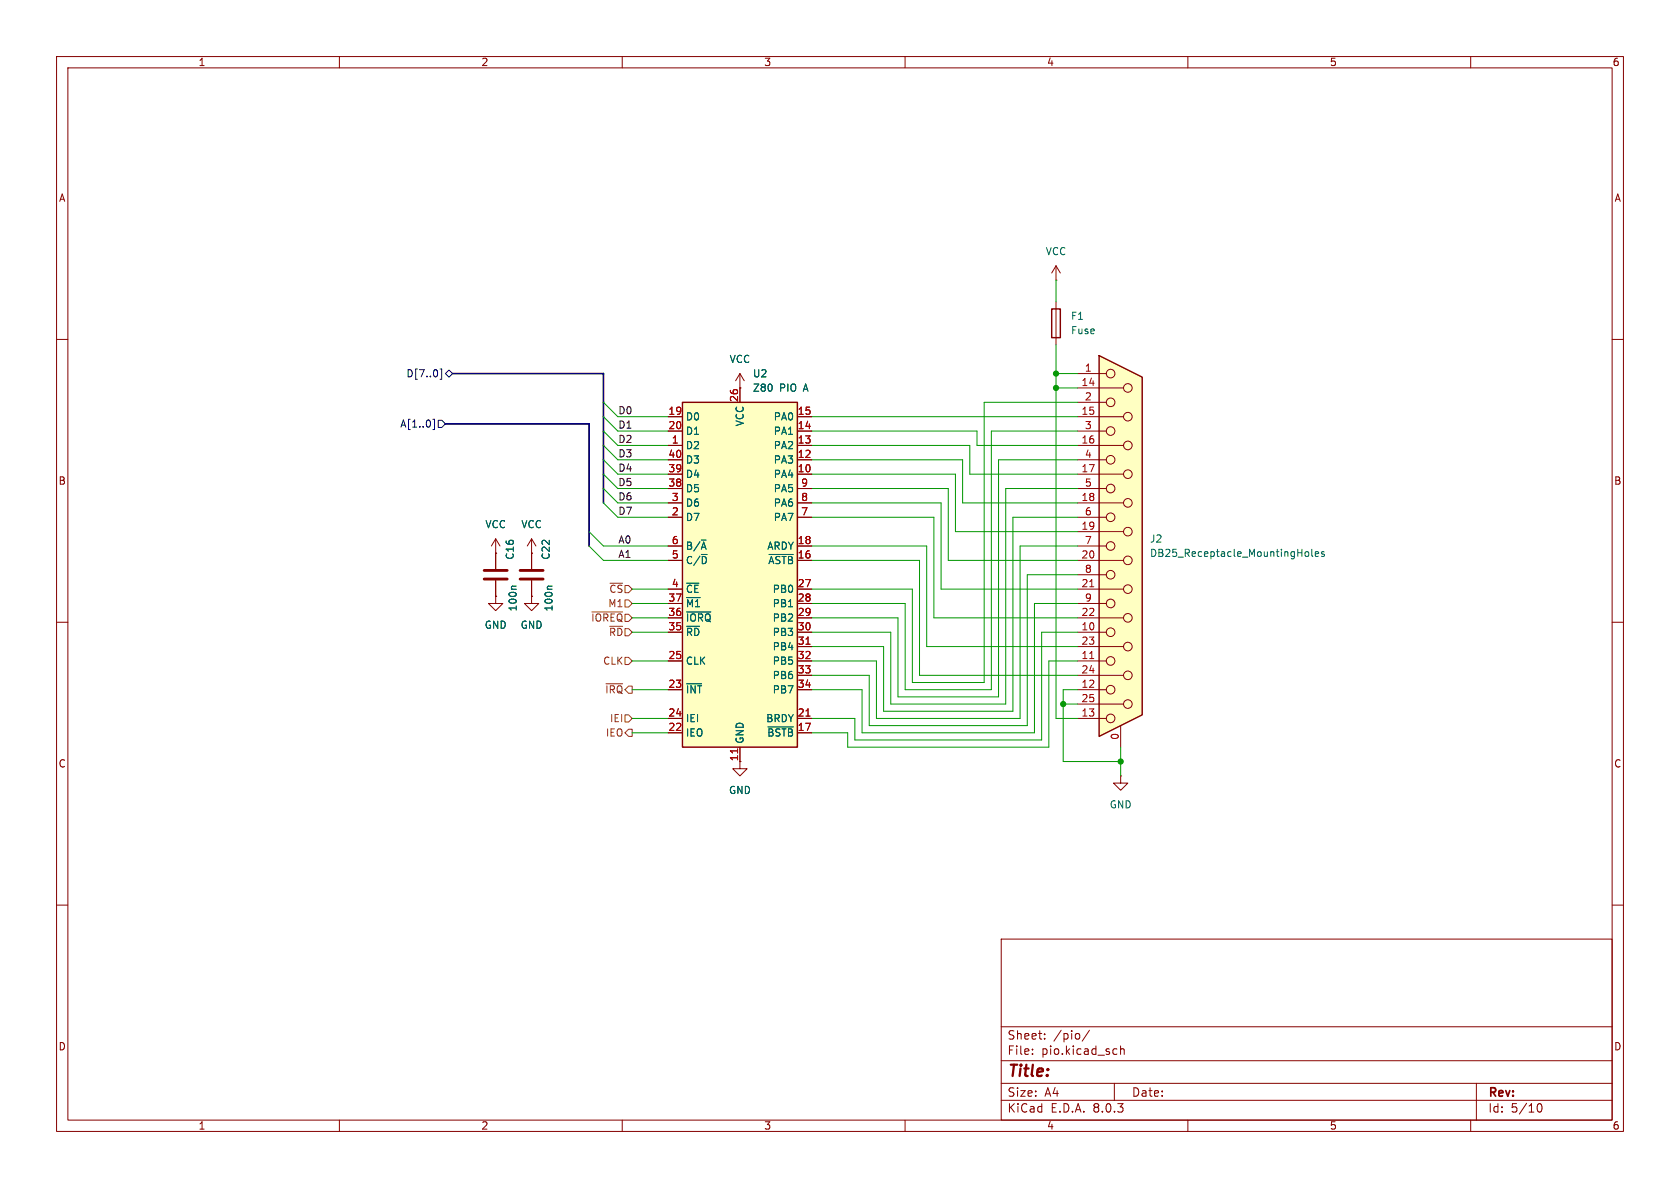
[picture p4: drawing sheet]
(kicad_sch
 (version 20231120)
 (generator "eeschema")
 (generator_version "8.0")
 (paper "A4")
 (lib_symbols
  (symbol "Connector:DB25_Receptacle_MountingHoles"
   (pin_names
    (offset 1.016) hide) (exclude_from_sim no) (in_bom yes) (on_board yes)
   (property "Reference" "J" (at 0 36.83 0) (effects (font (size 1.27 1.27))))
   (property "Value" "DB25_Receptacle_MountingHoles" (at 0 34.925 0) (effects (font (size 1.27 1.27))))
   (property "Footprint" "" (at 0 0 0) (effects (font (size 1.27 1.27)) (hide yes)))
   (property "Datasheet" "~" (at 0 0 0) (effects (font (size 1.27 1.27)) (hide yes)))
   (property "Description" "25-pin female receptacle socket D-SUB connector, Mounting Hole" (at 0 0 0) (effects (font (size 1.27 1.27)) (hide yes)))
   (symbol "DB25_Receptacle_MountingHoles_0_1"
    (circle (center -1.778 -30.48) (radius 0.762) (stroke (width 0) (type default)) (fill (type none)))
    (circle (center -1.778 -25.4) (radius 0.762) (stroke (width 0) (type default)) (fill (type none)))
    (circle (center -1.778 -20.32) (radius 0.762) (stroke (width 0) (type default)) (fill (type none)))
    (circle (center -1.778 -15.24) (radius 0.762) (stroke (width 0) (type default)) (fill (type none)))
    (circle (center -1.778 -10.16) (radius 0.762) (stroke (width 0) (type default)) (fill (type none)))
    (circle (center -1.778 -5.08) (radius 0.762) (stroke (width 0) (type default)) (fill (type none)))
    (circle (center -1.778 0) (radius 0.762) (stroke (width 0) (type default)) (fill (type none)))
    (circle (center -1.778 5.08) (radius 0.762) (stroke (width 0) (type default)) (fill (type none)))
    (circle (center -1.778 10.16) (radius 0.762) (stroke (width 0) (type default)) (fill (type none)))
    (circle (center -1.778 15.24) (radius 0.762) (stroke (width 0) (type default)) (fill (type none)))
    (circle (center -1.778 20.32) (radius 0.762) (stroke (width 0) (type default)) (fill (type none)))
    (circle (center -1.778 25.4) (radius 0.762) (stroke (width 0) (type default)) (fill (type none)))
    (circle (center -1.778 30.48) (radius 0.762) (stroke (width 0) (type default)) (fill (type none)))
    (polyline (pts (xy -3.81 -30.48) (xy -2.54 -30.48)) (stroke (width 0) (type default)) (fill (type none)))
    (polyline (pts (xy -3.81 -27.94) (xy 0.508 -27.94)) (stroke (width 0) (type default)) (fill (type none)))
    (polyline (pts (xy -3.81 -25.4) (xy -2.54 -25.4)) (stroke (width 0) (type default)) (fill (type none)))
    (polyline (pts (xy -3.81 -22.86) (xy 0.508 -22.86)) (stroke (width 0) (type default)) (fill (type none)))
    (polyline (pts (xy -3.81 -20.32) (xy -2.54 -20.32)) (stroke (width 0) (type default)) (fill (type none)))
    (polyline (pts (xy -3.81 -17.78) (xy 0.508 -17.78)) (stroke (width 0) (type default)) (fill (type none)))
    (polyline (pts (xy -3.81 -15.24) (xy -2.54 -15.24)) (stroke (width 0) (type default)) (fill (type none)))
    (polyline (pts (xy -3.81 -12.7) (xy 0.508 -12.7)) (stroke (width 0) (type default)) (fill (type none)))
    (polyline (pts (xy -3.81 -10.16) (xy -2.54 -10.16)) (stroke (width 0) (type default)) (fill (type none)))
    (polyline (pts (xy -3.81 -7.62) (xy 0.508 -7.62)) (stroke (width 0) (type default)) (fill (type none)))
    (polyline (pts (xy -3.81 -5.08) (xy -2.54 -5.08)) (stroke (width 0) (type default)) (fill (type none)))
    (polyline (pts (xy -3.81 -2.54) (xy 0.508 -2.54)) (stroke (width 0) (type default)) (fill (type none)))
    (polyline (pts (xy -3.81 0) (xy -2.54 0)) (stroke (width 0) (type default)) (fill (type none)))
    (polyline (pts (xy -3.81 2.54) (xy 0.508 2.54)) (stroke (width 0) (type default)) (fill (type none)))
    (polyline (pts (xy -3.81 5.08) (xy -2.54 5.08)) (stroke (width 0) (type default)) (fill (type none)))
    (polyline (pts (xy -3.81 7.62) (xy 0.508 7.62)) (stroke (width 0) (type default)) (fill (type none)))
    (polyline (pts (xy -3.81 10.16) (xy -2.54 10.16)) (stroke (width 0) (type default)) (fill (type none)))
    (polyline (pts (xy -3.81 12.7) (xy 0.508 12.7)) (stroke (width 0) (type default)) (fill (type none)))
    (polyline (pts (xy -3.81 15.24) (xy -2.54 15.24)) (stroke (width 0) (type default)) (fill (type none)))
    (polyline (pts (xy -3.81 17.78) (xy 0.508 17.78)) (stroke (width 0) (type default)) (fill (type none)))
    (polyline (pts (xy -3.81 20.32) (xy -2.54 20.32)) (stroke (width 0) (type default)) (fill (type none)))
    (polyline (pts (xy -3.81 22.86) (xy 0.508 22.86)) (stroke (width 0) (type default)) (fill (type none)))
    (polyline (pts (xy -3.81 25.4) (xy -2.54 25.4)) (stroke (width 0) (type default)) (fill (type none)))
    (polyline (pts (xy -3.81 27.94) (xy 0.508 27.94)) (stroke (width 0) (type default)) (fill (type none)))
    (polyline (pts (xy -3.81 30.48) (xy -2.54 30.48)) (stroke (width 0) (type default)) (fill (type none)))
    (polyline (pts (xy -3.81 33.655) (xy 3.81 29.845) (xy 3.81 -29.845) (xy -3.81 -33.655) (xy -3.81 33.655)) (stroke (width 0.254) (type default)) (fill (type background)))
    (circle (center 1.27 -27.94) (radius 0.762) (stroke (width 0) (type default)) (fill (type none)))
    (circle (center 1.27 -22.86) (radius 0.762) (stroke (width 0) (type default)) (fill (type none)))
    (circle (center 1.27 -17.78) (radius 0.762) (stroke (width 0) (type default)) (fill (type none)))
    (circle (center 1.27 -12.7) (radius 0.762) (stroke (width 0) (type default)) (fill (type none)))
    (circle (center 1.27 -7.62) (radius 0.762) (stroke (width 0) (type default)) (fill (type none)))
    (circle (center 1.27 -2.54) (radius 0.762) (stroke (width 0) (type default)) (fill (type none)))
    (circle (center 1.27 2.54) (radius 0.762) (stroke (width 0) (type default)) (fill (type none)))
    (circle (center 1.27 7.62) (radius 0.762) (stroke (width 0) (type default)) (fill (type none)))
    (circle (center 1.27 12.7) (radius 0.762) (stroke (width 0) (type default)) (fill (type none)))
    (circle (center 1.27 17.78) (radius 0.762) (stroke (width 0) (type default)) (fill (type none)))
    (circle (center 1.27 22.86) (radius 0.762) (stroke (width 0) (type default)) (fill (type none)))
    (circle (center 1.27 27.94) (radius 0.762) (stroke (width 0) (type default)) (fill (type none))))
   (symbol "DB25_Receptacle_MountingHoles_1_1"
    (pin passive line (at 0 -35.56 90) (length 3.81) (name "PAD" (effects (font (size 1.27 1.27)))) (number "0" (effects (font (size 1.27 1.27)))))
    (pin passive line (at -7.62 30.48 0) (length 3.81) (name "1" (effects (font (size 1.27 1.27)))) (number "1" (effects (font (size 1.27 1.27)))))
    (pin passive line (at -7.62 -15.24 0) (length 3.81) (name "10" (effects (font (size 1.27 1.27)))) (number "10" (effects (font (size 1.27 1.27)))))
    (pin passive line (at -7.62 -20.32 0) (length 3.81) (name "11" (effects (font (size 1.27 1.27)))) (number "11" (effects (font (size 1.27 1.27)))))
    (pin passive line (at -7.62 -25.4 0) (length 3.81) (name "12" (effects (font (size 1.27 1.27)))) (number "12" (effects (font (size 1.27 1.27)))))
    (pin passive line (at -7.62 -30.48 0) (length 3.81) (name "13" (effects (font (size 1.27 1.27)))) (number "13" (effects (font (size 1.27 1.27)))))
    (pin passive line (at -7.62 27.94 0) (length 3.81) (name "P14" (effects (font (size 1.27 1.27)))) (number "14" (effects (font (size 1.27 1.27)))))
    (pin passive line (at -7.62 22.86 0) (length 3.81) (name "P15" (effects (font (size 1.27 1.27)))) (number "15" (effects (font (size 1.27 1.27)))))
    (pin passive line (at -7.62 17.78 0) (length 3.81) (name "P16" (effects (font (size 1.27 1.27)))) (number "16" (effects (font (size 1.27 1.27)))))
    (pin passive line (at -7.62 12.7 0) (length 3.81) (name "P17" (effects (font (size 1.27 1.27)))) (number "17" (effects (font (size 1.27 1.27)))))
    (pin passive line (at -7.62 7.62 0) (length 3.81) (name "P18" (effects (font (size 1.27 1.27)))) (number "18" (effects (font (size 1.27 1.27)))))
    (pin passive line (at -7.62 2.54 0) (length 3.81) (name "P19" (effects (font (size 1.27 1.27)))) (number "19" (effects (font (size 1.27 1.27)))))
    (pin passive line (at -7.62 25.4 0) (length 3.81) (name "2" (effects (font (size 1.27 1.27)))) (number "2" (effects (font (size 1.27 1.27)))))
    (pin passive line (at -7.62 -2.54 0) (length 3.81) (name "P20" (effects (font (size 1.27 1.27)))) (number "20" (effects (font (size 1.27 1.27)))))
    (pin passive line (at -7.62 -7.62 0) (length 3.81) (name "P21" (effects (font (size 1.27 1.27)))) (number "21" (effects (font (size 1.27 1.27)))))
    (pin passive line (at -7.62 -12.7 0) (length 3.81) (name "P22" (effects (font (size 1.27 1.27)))) (number "22" (effects (font (size 1.27 1.27)))))
    (pin passive line (at -7.62 -17.78 0) (length 3.81) (name "P23" (effects (font (size 1.27 1.27)))) (number "23" (effects (font (size 1.27 1.27)))))
    (pin passive line (at -7.62 -22.86 0) (length 3.81) (name "P24" (effects (font (size 1.27 1.27)))) (number "24" (effects (font (size 1.27 1.27)))))
    (pin passive line (at -7.62 -27.94 0) (length 3.81) (name "P25" (effects (font (size 1.27 1.27)))) (number "25" (effects (font (size 1.27 1.27)))))
    (pin passive line (at -7.62 20.32 0) (length 3.81) (name "3" (effects (font (size 1.27 1.27)))) (number "3" (effects (font (size 1.27 1.27)))))
    (pin passive line (at -7.62 15.24 0) (length 3.81) (name "4" (effects (font (size 1.27 1.27)))) (number "4" (effects (font (size 1.27 1.27)))))
    (pin passive line (at -7.62 10.16 0) (length 3.81) (name "5" (effects (font (size 1.27 1.27)))) (number "5" (effects (font (size 1.27 1.27)))))
    (pin passive line (at -7.62 5.08 0) (length 3.81) (name "6" (effects (font (size 1.27 1.27)))) (number "6" (effects (font (size 1.27 1.27)))))
    (pin passive line (at -7.62 0 0) (length 3.81) (name "7" (effects (font (size 1.27 1.27)))) (number "7" (effects (font (size 1.27 1.27)))))
    (pin passive line (at -7.62 -5.08 0) (length 3.81) (name "8" (effects (font (size 1.27 1.27)))) (number "8" (effects (font (size 1.27 1.27)))))
    (pin passive line (at -7.62 -10.16 0) (length 3.81) (name "9" (effects (font (size 1.27 1.27)))) (number "9" (effects (font (size 1.27 1.27)))))))
  (symbol "Device:C"
   (pin_numbers hide)
   (pin_names
    (offset 0.254)) (exclude_from_sim no) (in_bom yes) (on_board yes)
   (property "Reference" "C" (at 0.635 2.54 0) (effects (font (size 1.27 1.27)) (justify left)))
   (property "Value" "C" (at 0.635 -2.54 0) (effects (font (size 1.27 1.27)) (justify left)))
   (property "Footprint" "" (at 0.9652 -3.81 0) (effects (font (size 1.27 1.27)) (hide yes)))
   (property "Datasheet" "~" (at 0 0 0) (effects (font (size 1.27 1.27)) (hide yes)))
   (property "Description" "Unpolarized capacitor" (at 0 0 0) (effects (font (size 1.27 1.27)) (hide yes)))
   (symbol "C_0_1"
    (polyline (pts (xy -2.032 -0.762) (xy 2.032 -0.762)) (stroke (width 0.508) (type default)) (fill (type none)))
    (polyline (pts (xy -2.032 0.762) (xy 2.032 0.762)) (stroke (width 0.508) (type default)) (fill (type none))))
   (symbol "C_1_1"
    (pin passive line (at 0 3.81 270) (length 2.794) (name "~" (effects (font (size 1.27 1.27)))) (number "1" (effects (font (size 1.27 1.27)))))
    (pin passive line (at 0 -3.81 90) (length 2.794) (name "~" (effects (font (size 1.27 1.27)))) (number "2" (effects (font (size 1.27 1.27)))))))
  (symbol "Device:Fuse"
   (pin_numbers hide)
   (pin_names
    (offset 0)) (exclude_from_sim no) (in_bom yes) (on_board yes)
   (property "Reference" "F" (at 2.032 0 90) (effects (font (size 1.27 1.27))))
   (property "Value" "Fuse" (at -1.905 0 90) (effects (font (size 1.27 1.27))))
   (property "Footprint" "" (at -1.778 0 90) (effects (font (size 1.27 1.27)) (hide yes)))
   (property "Datasheet" "~" (at 0 0 0) (effects (font (size 1.27 1.27)) (hide yes)))
   (property "Description" "Fuse" (at 0 0 0) (effects (font (size 1.27 1.27)) (hide yes)))
   (symbol "Fuse_0_1"
    (rectangle (start -0.762 -2.54) (end 0.762 2.54) (stroke (width 0.254) (type default)) (fill (type none)))
    (polyline (pts (xy 0 2.54) (xy 0 -2.54)) (stroke (width 0) (type default)) (fill (type none))))
   (symbol "Fuse_1_1"
    (pin passive line (at 0 3.81 270) (length 1.27) (name "~" (effects (font (size 1.27 1.27)))) (number "1" (effects (font (size 1.27 1.27)))))
    (pin passive line (at 0 -3.81 90) (length 1.27) (name "~" (effects (font (size 1.27 1.27)))) (number "2" (effects (font (size 1.27 1.27)))))))
  (symbol "Zilog_Z80_Peripherals:PIO-DIP-40" (exclude_from_sim no) (in_bom yes) (on_board yes)
   (property "Reference" "U" (at 0 1.27 0) (effects (font (size 1.27 1.27)) (justify left bottom)))
   (property "Value" "PIO-DIP-40" (at 13.97 1.27 0) (effects (font (size 1.27 1.27)) (justify left bottom)))
   (property "Footprint" "Package_DIP:DIP-40_W15.24mm" (at 10.16 -66.04 0) (effects (font (size 1.27 1.27)) (hide yes)))
   (property "Datasheet" "https://www.zilog.com/appnotes_download.php?FromPage=DirectLink&dn=PS0180&ft=Product%20Specification%20(Data%20Sheet)%20%20&f=YUhSMGNEb3ZMM2QzZHk1NmFXeHZaeTVqYjIwdlpHOWpjeTk2T0RBdmNITXdNVGd3TG5Ca1pnPT0=" (at -1.27 -40.64 0) (effects (font (size 1.27 1.27)) (hide yes)))
   (property "Description" "ZILOG PIO DIP-40 Z84C20 Z8420" (at 0 0 0) (effects (font (size 1.27 1.27)) (hide yes)))
   (symbol "PIO-DIP-40_1_0"
    (rectangle (start 0 0) (end 20.32 -60.96) (stroke (width 0.254) (type solid)) (fill (type background))))
   (symbol "PIO-DIP-40_1_1"
    (pin bidirectional line (at -2.54 -7.62 0) (length 2.54) (name "D2" (effects (font (size 1.27 1.27)))) (number "1" (effects (font (size 1.27 1.27)))))
    (pin bidirectional line (at 22.86 -12.7 180) (length 2.54) (name "PA4" (effects (font (size 1.27 1.27)))) (number "10" (effects (font (size 1.27 1.27)))))
    (pin power_in line (at 10.16 -63.5 90) (length 2.54) (name "GND" (effects (font (size 1.27 1.27)))) (number "11" (effects (font (size 1.27 1.27)))))
    (pin bidirectional line (at 22.86 -10.16 180) (length 2.54) (name "PA3" (effects (font (size 1.27 1.27)))) (number "12" (effects (font (size 1.27 1.27)))))
    (pin bidirectional line (at 22.86 -7.62 180) (length 2.54) (name "PA2" (effects (font (size 1.27 1.27)))) (number "13" (effects (font (size 1.27 1.27)))))
    (pin bidirectional line (at 22.86 -5.08 180) (length 2.54) (name "PA1" (effects (font (size 1.27 1.27)))) (number "14" (effects (font (size 1.27 1.27)))))
    (pin bidirectional line (at 22.86 -2.54 180) (length 2.54) (name "PA0" (effects (font (size 1.27 1.27)))) (number "15" (effects (font (size 1.27 1.27)))))
    (pin input line (at 22.86 -27.94 180) (length 2.54) (name "~{ASTB}" (effects (font (size 1.27 1.27)))) (number "16" (effects (font (size 1.27 1.27)))))
    (pin input line (at 22.86 -58.42 180) (length 2.54) (name "~{BSTB}" (effects (font (size 1.27 1.27)))) (number "17" (effects (font (size 1.27 1.27)))))
    (pin output line (at 22.86 -25.4 180) (length 2.54) (name "ARDY" (effects (font (size 1.27 1.27)))) (number "18" (effects (font (size 1.27 1.27)))))
    (pin bidirectional line (at -2.54 -2.54 0) (length 2.54) (name "D0" (effects (font (size 1.27 1.27)))) (number "19" (effects (font (size 1.27 1.27)))))
    (pin bidirectional line (at -2.54 -20.32 0) (length 2.54) (name "D7" (effects (font (size 1.27 1.27)))) (number "2" (effects (font (size 1.27 1.27)))))
    (pin bidirectional line (at -2.54 -5.08 0) (length 2.54) (name "D1" (effects (font (size 1.27 1.27)))) (number "20" (effects (font (size 1.27 1.27)))))
    (pin output line (at 22.86 -55.88 180) (length 2.54) (name "BRDY" (effects (font (size 1.27 1.27)))) (number "21" (effects (font (size 1.27 1.27)))))
    (pin output line (at -2.54 -58.42 0) (length 2.54) (name "IEO" (effects (font (size 1.27 1.27)))) (number "22" (effects (font (size 1.27 1.27)))))
    (pin open_collector line (at -2.54 -50.8 0) (length 2.54) (name "~{INT}" (effects (font (size 1.27 1.27)))) (number "23" (effects (font (size 1.27 1.27)))))
    (pin input line (at -2.54 -55.88 0) (length 2.54) (name "IEI" (effects (font (size 1.27 1.27)))) (number "24" (effects (font (size 1.27 1.27)))))
    (pin input line (at -2.54 -45.72 0) (length 2.54) (name "CLK" (effects (font (size 1.27 1.27)))) (number "25" (effects (font (size 1.27 1.27)))))
    (pin power_in line (at 10.16 2.54 270) (length 2.54) (name "VCC" (effects (font (size 1.27 1.27)))) (number "26" (effects (font (size 1.27 1.27)))))
    (pin bidirectional line (at 22.86 -33.02 180) (length 2.54) (name "PB0" (effects (font (size 1.27 1.27)))) (number "27" (effects (font (size 1.27 1.27)))))
    (pin bidirectional line (at 22.86 -35.56 180) (length 2.54) (name "PB1" (effects (font (size 1.27 1.27)))) (number "28" (effects (font (size 1.27 1.27)))))
    (pin bidirectional line (at 22.86 -38.1 180) (length 2.54) (name "PB2" (effects (font (size 1.27 1.27)))) (number "29" (effects (font (size 1.27 1.27)))))
    (pin bidirectional line (at -2.54 -17.78 0) (length 2.54) (name "D6" (effects (font (size 1.27 1.27)))) (number "3" (effects (font (size 1.27 1.27)))))
    (pin bidirectional line (at 22.86 -40.64 180) (length 2.54) (name "PB3" (effects (font (size 1.27 1.27)))) (number "30" (effects (font (size 1.27 1.27)))))
    (pin bidirectional line (at 22.86 -43.18 180) (length 2.54) (name "PB4" (effects (font (size 1.27 1.27)))) (number "31" (effects (font (size 1.27 1.27)))))
    (pin bidirectional line (at 22.86 -45.72 180) (length 2.54) (name "PB5" (effects (font (size 1.27 1.27)))) (number "32" (effects (font (size 1.27 1.27)))))
    (pin bidirectional line (at 22.86 -48.26 180) (length 2.54) (name "PB6" (effects (font (size 1.27 1.27)))) (number "33" (effects (font (size 1.27 1.27)))))
    (pin bidirectional line (at 22.86 -50.8 180) (length 2.54) (name "PB7" (effects (font (size 1.27 1.27)))) (number "34" (effects (font (size 1.27 1.27)))))
    (pin input line (at -2.54 -40.64 0) (length 2.54) (name "~{RD}" (effects (font (size 1.27 1.27)))) (number "35" (effects (font (size 1.27 1.27)))))
    (pin input line (at -2.54 -38.1 0) (length 2.54) (name "~{IORQ}" (effects (font (size 1.27 1.27)))) (number "36" (effects (font (size 1.27 1.27)))))
    (pin input line (at -2.54 -35.56 0) (length 2.54) (name "~{M1}" (effects (font (size 1.27 1.27)))) (number "37" (effects (font (size 1.27 1.27)))))
    (pin bidirectional line (at -2.54 -15.24 0) (length 2.54) (name "D5" (effects (font (size 1.27 1.27)))) (number "38" (effects (font (size 1.27 1.27)))))
    (pin bidirectional line (at -2.54 -12.7 0) (length 2.54) (name "D4" (effects (font (size 1.27 1.27)))) (number "39" (effects (font (size 1.27 1.27)))))
    (pin input line (at -2.54 -33.02 0) (length 2.54) (name "~{CE}" (effects (font (size 1.27 1.27)))) (number "4" (effects (font (size 1.27 1.27)))))
    (pin bidirectional line (at -2.54 -10.16 0) (length 2.54) (name "D3" (effects (font (size 1.27 1.27)))) (number "40" (effects (font (size 1.27 1.27)))))
    (pin input line (at -2.54 -27.94 0) (length 2.54) (name "C/~{D}" (effects (font (size 1.27 1.27)))) (number "5" (effects (font (size 1.27 1.27)))))
    (pin input line (at -2.54 -25.4 0) (length 2.54) (name "B/~{A}" (effects (font (size 1.27 1.27)))) (number "6" (effects (font (size 1.27 1.27)))))
    (pin bidirectional line (at 22.86 -20.32 180) (length 2.54) (name "PA7" (effects (font (size 1.27 1.27)))) (number "7" (effects (font (size 1.27 1.27)))))
    (pin bidirectional line (at 22.86 -17.78 180) (length 2.54) (name "PA6" (effects (font (size 1.27 1.27)))) (number "8" (effects (font (size 1.27 1.27)))))
    (pin bidirectional line (at 22.86 -15.24 180) (length 2.54) (name "PA5" (effects (font (size 1.27 1.27)))) (number "9" (effects (font (size 1.27 1.27)))))))
  (symbol "power:GND"
   (power)
   (pin_numbers hide)
   (pin_names
    (offset 0) hide) (exclude_from_sim no) (in_bom yes) (on_board yes)
   (property "Reference" "#PWR" (at 0 -6.35 0) (effects (font (size 1.27 1.27)) (hide yes)))
   (property "Value" "GND" (at 0 -3.81 0) (effects (font (size 1.27 1.27))))
   (property "Footprint" "" (at 0 0 0) (effects (font (size 1.27 1.27)) (hide yes)))
   (property "Datasheet" "" (at 0 0 0) (effects (font (size 1.27 1.27)) (hide yes)))
   (property "Description" "Power symbol creates a global label with name \"GND\" , ground" (at 0 0 0) (effects (font (size 1.27 1.27)) (hide yes)))
   (symbol "GND_0_1"
    (polyline (pts (xy 0 0) (xy 0 -1.27) (xy 1.27 -1.27) (xy 0 -2.54) (xy -1.27 -1.27) (xy 0 -1.27)) (stroke (width 0) (type default)) (fill (type none))))
   (symbol "GND_1_1"
    (pin power_in line (at 0 0 270) (length 0) (name "~" (effects (font (size 1.27 1.27)))) (number "1" (effects (font (size 1.27 1.27)))))))
  (symbol "power:VCC"
   (power)
   (pin_numbers hide)
   (pin_names
    (offset 0) hide) (exclude_from_sim no) (in_bom yes) (on_board yes)
   (property "Reference" "#PWR" (at 0 -3.81 0) (effects (font (size 1.27 1.27)) (hide yes)))
   (property "Value" "VCC" (at 0 3.556 0) (effects (font (size 1.27 1.27))))
   (property "Footprint" "" (at 0 0 0) (effects (font (size 1.27 1.27)) (hide yes)))
   (property "Datasheet" "" (at 0 0 0) (effects (font (size 1.27 1.27)) (hide yes)))
   (property "Description" "Power symbol creates a global label with name \"VCC\"" (at 0 0 0) (effects (font (size 1.27 1.27)) (hide yes)))
   (symbol "VCC_0_1"
    (polyline (pts (xy -0.762 1.27) (xy 0 2.54)) (stroke (width 0) (type default)) (fill (type none)))
    (polyline (pts (xy 0 0) (xy 0 2.54)) (stroke (width 0) (type default)) (fill (type none)))
    (polyline (pts (xy 0 2.54) (xy 0.762 1.27)) (stroke (width 0) (type default)) (fill (type none))))
   (symbol "VCC_1_1"
    (pin power_in line (at 0 0 90) (length 0) (name "~" (effects (font (size 1.27 1.27)))) (number "1" (effects (font (size 1.27 1.27))))))))
 (junction
  (at 187.96 124.46)
  (diameter 0)
  (color 0 0 0 0))
 (junction
  (at 186.69 68.58)
  (diameter 0)
  (color 0 0 0 0))
 (junction
  (at 186.69 66.04)
  (diameter 0)
  (color 0 0 0 0))
 (junction
  (at 198.12 134.62)
  (diameter 0)
  (color 0 0 0 0))
 (bus_entry
  (at 106.68 76.2)
  (size 2.54 2.54)
  (stroke (width 0) (type default)))
 (bus_entry
  (at 106.68 86.36)
  (size 2.54 2.54)
  (stroke (width 0) (type default)))
 (bus_entry
  (at 106.68 83.82)
  (size 2.54 2.54)
  (stroke (width 0) (type default)))
 (bus_entry
  (at 106.68 81.28)
  (size 2.54 2.54)
  (stroke (width 0) (type default)))
 (bus_entry
  (at 106.68 88.9)
  (size 2.54 2.54)
  (stroke (width 0) (type default)))
 (bus_entry
  (at 106.68 71.12)
  (size 2.54 2.54)
  (stroke (width 0) (type default)))
 (bus_entry
  (at 106.68 73.66)
  (size 2.54 2.54)
  (stroke (width 0) (type default)))
 (bus_entry
  (at 106.68 78.74)
  (size 2.54 2.54)
  (stroke (width 0) (type default)))
 (bus_entry
  (at 104.14 93.98)
  (size 2.54 2.54)
  (stroke (width 0) (type default)))
 (bus_entry
  (at 104.14 96.52)
  (size 2.54 2.54)
  (stroke (width 0) (type default)))
 (wire
  (pts (xy 111.76 116.84) (xy 118.11 116.84))
  (stroke (width 0) (type default)))
 (wire
  (pts (xy 190.5 127) (xy 186.69 127))
  (stroke (width 0) (type default)))
 (wire
  (pts (xy 109.22 91.44) (xy 118.11 91.44))
  (stroke (width 0) (type default)))
 (wire
  (pts (xy 106.68 99.06) (xy 118.11 99.06))
  (stroke (width 0) (type default)))
 (wire
  (pts (xy 177.8 86.36) (xy 190.5 86.36))
  (stroke (width 0) (type default)))
 (wire
  (pts (xy 198.12 132.08) (xy 198.12 134.62))
  (stroke (width 0) (type default)))
 (wire
  (pts (xy 111.76 104.14) (xy 118.11 104.14))
  (stroke (width 0) (type default)))
 (wire
  (pts (xy 176.53 81.28) (xy 176.53 123.19))
  (stroke (width 0) (type default)))
 (wire
  (pts (xy 143.51 96.52) (xy 163.83 96.52))
  (stroke (width 0) (type default)))
 (bus
  (pts (xy 106.68 86.36) (xy 106.68 88.9))
  (stroke (width 0) (type default)))
 (wire
  (pts (xy 166.37 104.14) (xy 190.5 104.14))
  (stroke (width 0) (type default)))
 (wire
  (pts (xy 163.83 114.3) (xy 190.5 114.3))
  (stroke (width 0) (type default)))
 (wire
  (pts (xy 177.8 86.36) (xy 177.8 124.46))
  (stroke (width 0) (type default)))
 (wire
  (pts (xy 172.72 78.74) (xy 190.5 78.74))
  (stroke (width 0) (type default)))
 (wire
  (pts (xy 156.21 125.73) (xy 179.07 125.73))
  (stroke (width 0) (type default)))
 (wire
  (pts (xy 172.72 76.2) (xy 172.72 78.74))
  (stroke (width 0) (type default)))
 (wire
  (pts (xy 170.18 81.28) (xy 170.18 88.9))
  (stroke (width 0) (type default)))
 (bus
  (pts (xy 106.68 73.66) (xy 106.68 76.2))
  (stroke (width 0) (type default)))
 (bus
  (pts (xy 106.68 73.66) (xy 106.68 71.12))
  (stroke (width 0) (type default)))
 (wire
  (pts (xy 151.13 127) (xy 151.13 130.81))
  (stroke (width 0) (type default)))
 (wire
  (pts (xy 170.18 88.9) (xy 190.5 88.9))
  (stroke (width 0) (type default)))
 (wire
  (pts (xy 176.53 81.28) (xy 190.5 81.28))
  (stroke (width 0) (type default)))
 (wire
  (pts (xy 184.15 130.81) (xy 184.15 111.76))
  (stroke (width 0) (type default)))
 (wire
  (pts (xy 143.51 116.84) (xy 154.94 116.84))
  (stroke (width 0) (type default)))
 (wire
  (pts (xy 109.22 73.66) (xy 118.11 73.66))
  (stroke (width 0) (type default)))
 (wire
  (pts (xy 143.51 76.2) (xy 172.72 76.2))
  (stroke (width 0) (type default)))
 (wire
  (pts (xy 111.76 129.54) (xy 118.11 129.54))
  (stroke (width 0) (type default)))
 (wire
  (pts (xy 186.69 127) (xy 186.69 68.58))
  (stroke (width 0) (type default)))
 (wire
  (pts (xy 160.02 106.68) (xy 160.02 121.92))
  (stroke (width 0) (type default)))
 (wire
  (pts (xy 179.07 91.44) (xy 179.07 125.73))
  (stroke (width 0) (type default)))
 (wire
  (pts (xy 143.51 106.68) (xy 160.02 106.68))
  (stroke (width 0) (type default)))
 (wire
  (pts (xy 143.51 114.3) (xy 156.21 114.3))
  (stroke (width 0) (type default)))
 (wire
  (pts (xy 111.76 127) (xy 118.11 127))
  (stroke (width 0) (type default)))
 (wire
  (pts (xy 175.26 76.2) (xy 175.26 121.92))
  (stroke (width 0) (type default)))
 (wire
  (pts (xy 186.69 68.58) (xy 190.5 68.58))
  (stroke (width 0) (type default)))
 (wire
  (pts (xy 158.75 123.19) (xy 176.53 123.19))
  (stroke (width 0) (type default)))
 (bus
  (pts (xy 106.68 83.82) (xy 106.68 86.36))
  (stroke (width 0) (type default)))
 (wire
  (pts (xy 171.45 78.74) (xy 171.45 83.82))
  (stroke (width 0) (type default)))
 (wire
  (pts (xy 179.07 91.44) (xy 190.5 91.44))
  (stroke (width 0) (type default)))
 (wire
  (pts (xy 181.61 101.6) (xy 181.61 128.27))
  (stroke (width 0) (type default)))
 (wire
  (pts (xy 171.45 83.82) (xy 190.5 83.82))
  (stroke (width 0) (type default)))
 (wire
  (pts (xy 168.91 83.82) (xy 168.91 93.98))
  (stroke (width 0) (type default)))
 (wire
  (pts (xy 180.34 96.52) (xy 180.34 127))
  (stroke (width 0) (type default)))
 (wire
  (pts (xy 154.94 127) (xy 180.34 127))
  (stroke (width 0) (type default)))
 (wire
  (pts (xy 162.56 99.06) (xy 162.56 119.38))
  (stroke (width 0) (type default)))
 (wire
  (pts (xy 167.64 86.36) (xy 167.64 99.06))
  (stroke (width 0) (type default)))
 (wire
  (pts (xy 165.1 91.44) (xy 165.1 109.22))
  (stroke (width 0) (type default)))
 (wire
  (pts (xy 173.99 71.12) (xy 190.5 71.12))
  (stroke (width 0) (type default)))
 (wire
  (pts (xy 182.88 106.68) (xy 190.5 106.68))
  (stroke (width 0) (type default)))
 (wire
  (pts (xy 149.86 132.08) (xy 185.42 132.08))
  (stroke (width 0) (type default)))
 (wire
  (pts (xy 143.51 91.44) (xy 165.1 91.44))
  (stroke (width 0) (type default)))
 (wire
  (pts (xy 106.68 96.52) (xy 118.11 96.52))
  (stroke (width 0) (type default)))
 (wire
  (pts (xy 152.4 129.54) (xy 182.88 129.54))
  (stroke (width 0) (type default)))
 (wire
  (pts (xy 143.51 73.66) (xy 190.5 73.66))
  (stroke (width 0) (type default)))
 (wire
  (pts (xy 175.26 76.2) (xy 190.5 76.2))
  (stroke (width 0) (type default)))
 (wire
  (pts (xy 185.42 116.84) (xy 190.5 116.84))
  (stroke (width 0) (type default)))
 (wire
  (pts (xy 143.51 83.82) (xy 168.91 83.82))
  (stroke (width 0) (type default)))
 (wire
  (pts (xy 161.29 104.14) (xy 161.29 120.65))
  (stroke (width 0) (type default)))
 (wire
  (pts (xy 165.1 109.22) (xy 190.5 109.22))
  (stroke (width 0) (type default)))
 (wire
  (pts (xy 182.88 129.54) (xy 182.88 106.68))
  (stroke (width 0) (type default)))
 (wire
  (pts (xy 173.99 71.12) (xy 173.99 120.65))
  (stroke (width 0) (type default)))
 (wire
  (pts (xy 143.51 119.38) (xy 153.67 119.38))
  (stroke (width 0) (type default)))
 (wire
  (pts (xy 143.51 111.76) (xy 157.48 111.76))
  (stroke (width 0) (type default)))
 (wire
  (pts (xy 158.75 109.22) (xy 158.75 123.19))
  (stroke (width 0) (type default)))
 (bus
  (pts (xy 78.74 74.93) (xy 104.14 74.93))
  (stroke (width 0) (type default)))
 (wire
  (pts (xy 168.91 93.98) (xy 190.5 93.98))
  (stroke (width 0) (type default)))
 (wire
  (pts (xy 161.29 120.65) (xy 173.99 120.65))
  (stroke (width 0) (type default)))
 (wire
  (pts (xy 111.76 109.22) (xy 118.11 109.22))
  (stroke (width 0) (type default)))
 (wire
  (pts (xy 187.96 121.92) (xy 190.5 121.92))
  (stroke (width 0) (type default)))
 (wire
  (pts (xy 143.51 78.74) (xy 171.45 78.74))
  (stroke (width 0) (type default)))
 (bus
  (pts (xy 104.14 93.98) (xy 104.14 96.52))
  (stroke (width 0) (type default)))
 (wire
  (pts (xy 109.22 78.74) (xy 118.11 78.74))
  (stroke (width 0) (type default)))
 (wire
  (pts (xy 111.76 121.92) (xy 118.11 121.92))
  (stroke (width 0) (type default)))
 (wire
  (pts (xy 143.51 127) (xy 151.13 127))
  (stroke (width 0) (type default)))
 (wire
  (pts (xy 184.15 111.76) (xy 190.5 111.76))
  (stroke (width 0) (type default)))
 (wire
  (pts (xy 187.96 124.46) (xy 190.5 124.46))
  (stroke (width 0) (type default)))
 (wire
  (pts (xy 167.64 99.06) (xy 190.5 99.06))
  (stroke (width 0) (type default)))
 (wire
  (pts (xy 160.02 121.92) (xy 175.26 121.92))
  (stroke (width 0) (type default)))
 (wire
  (pts (xy 143.51 121.92) (xy 152.4 121.92))
  (stroke (width 0) (type default)))
 (wire
  (pts (xy 109.22 86.36) (xy 118.11 86.36))
  (stroke (width 0) (type default)))
 (wire
  (pts (xy 151.13 130.81) (xy 184.15 130.81))
  (stroke (width 0) (type default)))
 (wire
  (pts (xy 190.5 66.04) (xy 186.69 66.04))
  (stroke (width 0) (type default)))
 (wire
  (pts (xy 198.12 134.62) (xy 198.12 137.16))
  (stroke (width 0) (type default)))
 (wire
  (pts (xy 143.51 104.14) (xy 161.29 104.14))
  (stroke (width 0) (type default)))
 (wire
  (pts (xy 187.96 124.46) (xy 187.96 134.62))
  (stroke (width 0) (type default)))
 (wire
  (pts (xy 143.51 81.28) (xy 170.18 81.28))
  (stroke (width 0) (type default)))
 (wire
  (pts (xy 156.21 114.3) (xy 156.21 125.73))
  (stroke (width 0) (type default)))
 (wire
  (pts (xy 157.48 124.46) (xy 177.8 124.46))
  (stroke (width 0) (type default)))
 (wire
  (pts (xy 154.94 116.84) (xy 154.94 127))
  (stroke (width 0) (type default)))
 (wire
  (pts (xy 186.69 66.04) (xy 186.69 68.58))
  (stroke (width 0) (type default)))
 (bus
  (pts (xy 106.68 71.12) (xy 106.68 66.04))
  (stroke (width 0) (type default)))
 (wire
  (pts (xy 143.51 99.06) (xy 162.56 99.06))
  (stroke (width 0) (type default)))
 (wire
  (pts (xy 153.67 128.27) (xy 181.61 128.27))
  (stroke (width 0) (type default)))
 (wire
  (pts (xy 162.56 119.38) (xy 190.5 119.38))
  (stroke (width 0) (type default)))
 (wire
  (pts (xy 111.76 111.76) (xy 118.11 111.76))
  (stroke (width 0) (type default)))
 (wire
  (pts (xy 152.4 121.92) (xy 152.4 129.54))
  (stroke (width 0) (type default)))
 (wire
  (pts (xy 143.51 88.9) (xy 166.37 88.9))
  (stroke (width 0) (type default)))
 (wire
  (pts (xy 186.69 49.53) (xy 186.69 53.34))
  (stroke (width 0) (type default)))
 (wire
  (pts (xy 198.12 134.62) (xy 187.96 134.62))
  (stroke (width 0) (type default)))
 (wire
  (pts (xy 143.51 109.22) (xy 158.75 109.22))
  (stroke (width 0) (type default)))
 (wire
  (pts (xy 109.22 76.2) (xy 118.11 76.2))
  (stroke (width 0) (type default)))
 (wire
  (pts (xy 153.67 119.38) (xy 153.67 128.27))
  (stroke (width 0) (type default)))
 (bus
  (pts (xy 106.68 81.28) (xy 106.68 83.82))
  (stroke (width 0) (type default)))
 (wire
  (pts (xy 143.51 129.54) (xy 149.86 129.54))
  (stroke (width 0) (type default)))
 (bus
  (pts (xy 106.68 78.74) (xy 106.68 81.28))
  (stroke (width 0) (type default)))
 (wire
  (pts (xy 157.48 111.76) (xy 157.48 124.46))
  (stroke (width 0) (type default)))
 (wire
  (pts (xy 109.22 88.9) (xy 118.11 88.9))
  (stroke (width 0) (type default)))
 (wire
  (pts (xy 163.83 96.52) (xy 163.83 114.3))
  (stroke (width 0) (type default)))
 (wire
  (pts (xy 181.61 101.6) (xy 190.5 101.6))
  (stroke (width 0) (type default)))
 (wire
  (pts (xy 166.37 88.9) (xy 166.37 104.14))
  (stroke (width 0) (type default)))
 (bus
  (pts (xy 106.68 76.2) (xy 106.68 78.74))
  (stroke (width 0) (type default)))
 (wire
  (pts (xy 187.96 124.46) (xy 187.96 121.92))
  (stroke (width 0) (type default)))
 (wire
  (pts (xy 185.42 132.08) (xy 185.42 116.84))
  (stroke (width 0) (type default)))
 (wire
  (pts (xy 186.69 60.96) (xy 186.69 66.04))
  (stroke (width 0) (type default)))
 (bus
  (pts (xy 104.14 74.93) (xy 104.14 93.98))
  (stroke (width 0) (type default)))
 (wire
  (pts (xy 149.86 129.54) (xy 149.86 132.08))
  (stroke (width 0) (type default)))
 (wire
  (pts (xy 109.22 81.28) (xy 118.11 81.28))
  (stroke (width 0) (type default)))
 (wire
  (pts (xy 143.51 86.36) (xy 167.64 86.36))
  (stroke (width 0) (type default)))
 (wire
  (pts (xy 109.22 83.82) (xy 118.11 83.82))
  (stroke (width 0) (type default)))
 (wire
  (pts (xy 111.76 106.68) (xy 118.11 106.68))
  (stroke (width 0) (type default)))
 (bus
  (pts (xy 80.01 66.04) (xy 106.68 66.04))
  (stroke (width 0) (type default)))
 (wire
  (pts (xy 180.34 96.52) (xy 190.5 96.52))
  (stroke (width 0) (type default)))
 (label "A1"
  (at 109.22 99.06 0)
  (fields_autoplaced yes)
  (effects (font (size 1.27 1.27)) (justify left bottom)))
 (label "D3"
  (at 109.22 81.28 0)
  (fields_autoplaced yes)
  (effects (font (size 1.27 1.27)) (justify left bottom)))
 (label "D5"
  (at 109.22 86.36 0)
  (fields_autoplaced yes)
  (effects (font (size 1.27 1.27)) (justify left bottom)))
 (label "D4"
  (at 109.22 83.82 0)
  (fields_autoplaced yes)
  (effects (font (size 1.27 1.27)) (justify left bottom)))
 (label "D1"
  (at 109.22 76.2 0)
  (fields_autoplaced yes)
  (effects (font (size 1.27 1.27)) (justify left bottom)))
 (label "D2"
  (at 109.22 78.74 0)
  (fields_autoplaced yes)
  (effects (font (size 1.27 1.27)) (justify left bottom)))
 (label "D6"
  (at 109.22 88.9 0)
  (fields_autoplaced yes)
  (effects (font (size 1.27 1.27)) (justify left bottom)))
 (label "A0"
  (at 109.22 96.52 0)
  (fields_autoplaced yes)
  (effects (font (size 1.27 1.27)) (justify left bottom)))
 (label "D7"
  (at 109.22 91.44 0)
  (fields_autoplaced yes)
  (effects (font (size 1.27 1.27)) (justify left bottom)))
 (label "D0"
  (at 109.22 73.66 0)
  (fields_autoplaced yes)
  (effects (font (size 1.27 1.27)) (justify left bottom)))
 (hierarchical_label "D[7..0]"
  (shape bidirectional)
  (at 80.01 66.04 180)
  (fields_autoplaced yes)
  (effects (font (size 1.27 1.27)) (justify right)))
 (hierarchical_label "IEI"
  (shape input)
  (at 111.76 127 180)
  (fields_autoplaced yes)
  (effects (font (size 1.27 1.27)) (justify right)))
 (hierarchical_label "~{CS}"
  (shape input)
  (at 111.76 104.14 180)
  (fields_autoplaced yes)
  (effects (font (size 1.27 1.27)) (justify right)))
 (hierarchical_label "CLK"
  (shape input)
  (at 111.76 116.84 180)
  (fields_autoplaced yes)
  (effects (font (size 1.27 1.27)) (justify right)))
 (hierarchical_label "A[1..0]"
  (shape input)
  (at 78.74 74.93 180)
  (fields_autoplaced yes)
  (effects (font (size 1.27 1.27)) (justify right)))
 (hierarchical_label "M1"
  (shape input)
  (at 111.76 106.68 180)
  (fields_autoplaced yes)
  (effects (font (size 1.27 1.27)) (justify right)))
 (hierarchical_label "~{RD}"
  (shape input)
  (at 111.76 111.76 180)
  (fields_autoplaced yes)
  (effects (font (size 1.27 1.27)) (justify right)))
 (hierarchical_label "IEO"
  (shape output)
  (at 111.76 129.54 180)
  (fields_autoplaced yes)
  (effects (font (size 1.27 1.27)) (justify right)))
 (hierarchical_label "~{IRQ}"
  (shape output)
  (at 111.76 121.92 180)
  (fields_autoplaced yes)
  (effects (font (size 1.27 1.27)) (justify right)))
 (hierarchical_label "~{IOREQ}"
  (shape input)
  (at 111.76 109.22 180)
  (fields_autoplaced yes)
  (effects (font (size 1.27 1.27)) (justify right)))
 (symbol
  (lib_id "power:VCC")
  (at 87.63 97.79 0)
  (unit 1)
  (exclude_from_sim no)
  (in_bom yes)
  (on_board yes)
  (dnp no)
  (fields_autoplaced yes)
  (property "Reference" "#PWR056" (at 87.63 101.6 0) (effects (font (size 1.27 1.27)) (hide yes)))
  (property "Value" "VCC" (at 87.63 92.71 0) (effects (font (size 1.27 1.27))))
  (property "Footprint" "" (at 87.63 97.79 0) (effects (font (size 1.27 1.27)) (hide yes)))
  (property "Datasheet" "" (at 87.63 97.79 0) (effects (font (size 1.27 1.27)) (hide yes)))
  (property "Description" "Power symbol creates a global label with name \"VCC\"" (at 87.63 97.79 0) (effects (font (size 1.27 1.27)) (hide yes)))
  (pin "1"))
 (symbol
  (lib_id "power:GND")
  (at 93.98 105.41 0)
  (unit 1)
  (exclude_from_sim no)
  (in_bom yes)
  (on_board yes)
  (dnp no)
  (fields_autoplaced yes)
  (property "Reference" "#PWR083" (at 93.98 111.76 0) (effects (font (size 1.27 1.27)) (hide yes)))
  (property "Value" "GND" (at 93.98 110.49 0) (effects (font (size 1.27 1.27))))
  (property "Footprint" "" (at 93.98 105.41 0) (effects (font (size 1.27 1.27)) (hide yes)))
  (property "Datasheet" "" (at 93.98 105.41 0) (effects (font (size 1.27 1.27)) (hide yes)))
  (property "Description" "Power symbol creates a global label with name \"GND\" , ground" (at 93.98 105.41 0) (effects (font (size 1.27 1.27)) (hide yes)))
  (pin "1"))
 (symbol
  (lib_id "Device:Fuse")
  (at 186.69 57.15 180)
  (unit 1)
  (exclude_from_sim no)
  (in_bom yes)
  (on_board yes)
  (dnp no)
  (fields_autoplaced yes)
  (property "Reference" "F1" (at 189.23 55.8799 0) (effects (font (size 1.27 1.27)) (justify right)))
  (property "Value" "Fuse" (at 189.23 58.4199 0) (effects (font (size 1.27 1.27)) (justify right)))
  (property "Footprint" "PCM_Fuse_AKL:Fuse_Littelfuse_395Series" (at 188.468 57.15 90) (effects (font (size 1.27 1.27)) (hide yes)))
  (property "Datasheet" "~" (at 186.69 57.15 0) (effects (font (size 1.27 1.27)) (hide yes)))
  (property "Description" "Fuse" (at 186.69 57.15 0) (effects (font (size 1.27 1.27)) (hide yes)))
  (pin "1")
  (pin "2"))
 (symbol
  (lib_id "power:GND")
  (at 198.12 137.16 0)
  (unit 1)
  (exclude_from_sim no)
  (in_bom yes)
  (on_board yes)
  (dnp no)
  (fields_autoplaced yes)
  (property "Reference" "#PWR011" (at 198.12 143.51 0) (effects (font (size 1.27 1.27)) (hide yes)))
  (property "Value" "GND" (at 198.12 142.24 0) (effects (font (size 1.27 1.27))))
  (property "Footprint" "" (at 198.12 137.16 0) (effects (font (size 1.27 1.27)) (hide yes)))
  (property "Datasheet" "" (at 198.12 137.16 0) (effects (font (size 1.27 1.27)) (hide yes)))
  (property "Description" "Power symbol creates a global label with name \"GND\" , ground" (at 198.12 137.16 0) (effects (font (size 1.27 1.27)) (hide yes)))
  (pin "1"))
 (symbol
  (lib_id "Connector:DB25_Receptacle_MountingHoles")
  (at 198.12 96.52 0)
  (unit 1)
  (exclude_from_sim no)
  (in_bom yes)
  (on_board yes)
  (dnp no)
  (fields_autoplaced yes)
  (property "Reference" "J2" (at 203.2 95.2499 0) (effects (font (size 1.27 1.27)) (justify left)))
  (property "Value" "DB25_Receptacle_MountingHoles" (at 203.2 97.7899 0) (effects (font (size 1.27 1.27)) (justify left)))
  (property "Footprint" "Connector_Dsub:DSUB-25_Female_Horizontal_P2.77x2.84mm_EdgePinOffset9.90mm_Housed_MountingHolesOffset11.32mm" (at 198.12 96.52 0) (effects (font (size 1.27 1.27)) (hide yes)))
  (property "Datasheet" "~" (at 198.12 96.52 0) (effects (font (size 1.27 1.27)) (hide yes)))
  (property "Description" "25-pin female receptacle socket D-SUB connector, Mounting Hole" (at 198.12 96.52 0) (effects (font (size 1.27 1.27)) (hide yes)))
  (pin "4")
  (pin "18")
  (pin "5")
  (pin "23")
  (pin "0")
  (pin "16")
  (pin "8")
  (pin "6")
  (pin "24")
  (pin "20")
  (pin "2")
  (pin "14")
  (pin "10")
  (pin "13")
  (pin "12")
  (pin "1")
  (pin "22")
  (pin "15")
  (pin "25")
  (pin "19")
  (pin "17")
  (pin "3")
  (pin "11")
  (pin "7")
  (pin "21")
  (pin "9"))
 (symbol
  (lib_id "power:GND")
  (at 130.81 134.62 0)
  (unit 1)
  (exclude_from_sim no)
  (in_bom yes)
  (on_board yes)
  (dnp no)
  (fields_autoplaced yes)
  (property "Reference" "#PWR013" (at 130.81 140.97 0) (effects (font (size 1.27 1.27)) (hide yes)))
  (property "Value" "GND" (at 130.81 139.7 0) (effects (font (size 1.27 1.27))))
  (property "Footprint" "" (at 130.81 134.62 0) (effects (font (size 1.27 1.27)) (hide yes)))
  (property "Datasheet" "" (at 130.81 134.62 0) (effects (font (size 1.27 1.27)) (hide yes)))
  (property "Description" "Power symbol creates a global label with name \"GND\" , ground" (at 130.81 134.62 0) (effects (font (size 1.27 1.27)) (hide yes)))
  (pin "1"))
 (symbol
  (lib_id "Zilog_Z80_Peripherals:PIO-DIP-40")
  (at 120.65 71.12 0)
  (unit 1)
  (exclude_from_sim no)
  (in_bom yes)
  (on_board yes)
  (dnp no)
  (fields_autoplaced yes)
  (property "Reference" "U2" (at 133.0041 66.04 0) (effects (font (size 1.27 1.27)) (justify left)))
  (property "Value" "Z80 PIO A" (at 133.0041 68.58 0) (effects (font (size 1.27 1.27)) (justify left)))
  (property "Footprint" "Package_DIP:DIP-40_W15.24mm" (at 130.81 137.16 0) (effects (font (size 1.27 1.27)) (hide yes)))
  (property "Datasheet" "https://www.zilog.com/appnotes_download.php?FromPage=DirectLink&dn=PS0180&ft=Product%20Specification%20(Data%20Sheet)%20%20&f=YUhSMGNEb3ZMM2QzZHk1NmFXeHZaeTVqYjIwdlpHOWpjeTk2T0RBdmNITXdNVGd3TG5Ca1pnPT0=" (at 119.38 111.76 0) (effects (font (size 1.27 1.27)) (hide yes)))
  (property "Description" "ZILOG PIO DIP-40 Z84C20 Z8420" (at 120.65 71.12 0) (effects (font (size 1.27 1.27)) (hide yes)))
  (pin "39")
  (pin "2")
  (pin "22")
  (pin "30")
  (pin "19")
  (pin "5")
  (pin "37")
  (pin "21")
  (pin "7")
  (pin "35")
  (pin "23")
  (pin "17")
  (pin "9")
  (pin "12")
  (pin "4")
  (pin "29")
  (pin "31")
  (pin "33")
  (pin "26")
  (pin "28")
  (pin "32")
  (pin "20")
  (pin "13")
  (pin "11")
  (pin "3")
  (pin "15")
  (pin "14")
  (pin "25")
  (pin "16")
  (pin "8")
  (pin "10")
  (pin "24")
  (pin "40")
  (pin "36")
  (pin "27")
  (pin "34")
  (pin "6")
  (pin "38")
  (pin "18")
  (pin "1"))
 (symbol
  (lib_id "power:VCC")
  (at 93.98 97.79 0)
  (unit 1)
  (exclude_from_sim no)
  (in_bom yes)
  (on_board yes)
  (dnp no)
  (fields_autoplaced yes)
  (property "Reference" "#PWR015" (at 93.98 101.6 0) (effects (font (size 1.27 1.27)) (hide yes)))
  (property "Value" "VCC" (at 93.98 92.71 0) (effects (font (size 1.27 1.27))))
  (property "Footprint" "" (at 93.98 97.79 0) (effects (font (size 1.27 1.27)) (hide yes)))
  (property "Datasheet" "" (at 93.98 97.79 0) (effects (font (size 1.27 1.27)) (hide yes)))
  (property "Description" "Power symbol creates a global label with name \"VCC\"" (at 93.98 97.79 0) (effects (font (size 1.27 1.27)) (hide yes)))
  (pin "1"))
 (symbol
  (lib_id "Device:C")
  (at 87.63 101.6 0)
  (unit 1)
  (exclude_from_sim no)
  (in_bom yes)
  (on_board yes)
  (dnp no)
  (property "Reference" "C16" (at 90.17 99.06 90) (effects (font (size 1.27 1.27)) (justify left)))
  (property "Value" "100n" (at 90.678 108.204 90) (effects (font (size 1.27 1.27)) (justify left)))
  (property "Footprint" "Capacitor_THT:C_Disc_D5.0mm_W2.5mm_P2.50mm" (at 88.5952 105.41 0) (effects (font (size 1.27 1.27)) (hide yes)))
  (property "Datasheet" "~" (at 87.63 101.6 0) (effects (font (size 1.27 1.27)) (hide yes)))
  (property "Description" "Unpolarized capacitor" (at 87.63 101.6 0) (effects (font (size 1.27 1.27)) (hide yes)))
  (pin "2")
  (pin "1"))
 (symbol
  (lib_id "Device:C")
  (at 93.98 101.6 0)
  (unit 1)
  (exclude_from_sim no)
  (in_bom yes)
  (on_board yes)
  (dnp no)
  (property "Reference" "C22" (at 96.52 99.06 90) (effects (font (size 1.27 1.27)) (justify left)))
  (property "Value" "100n" (at 97.028 108.204 90) (effects (font (size 1.27 1.27)) (justify left)))
  (property "Footprint" "Capacitor_THT:C_Disc_D5.0mm_W2.5mm_P2.50mm" (at 94.9452 105.41 0) (effects (font (size 1.27 1.27)) (hide yes)))
  (property "Datasheet" "~" (at 93.98 101.6 0) (effects (font (size 1.27 1.27)) (hide yes)))
  (property "Description" "Unpolarized capacitor" (at 93.98 101.6 0) (effects (font (size 1.27 1.27)) (hide yes)))
  (pin "2")
  (pin "1"))
 (symbol
  (lib_id "power:VCC")
  (at 130.81 68.58 0)
  (unit 1)
  (exclude_from_sim no)
  (in_bom yes)
  (on_board yes)
  (dnp no)
  (fields_autoplaced yes)
  (property "Reference" "#PWR010" (at 130.81 72.39 0) (effects (font (size 1.27 1.27)) (hide yes)))
  (property "Value" "VCC" (at 130.81 63.5 0) (effects (font (size 1.27 1.27))))
  (property "Footprint" "" (at 130.81 68.58 0) (effects (font (size 1.27 1.27)) (hide yes)))
  (property "Datasheet" "" (at 130.81 68.58 0) (effects (font (size 1.27 1.27)) (hide yes)))
  (property "Description" "Power symbol creates a global label with name \"VCC\"" (at 130.81 68.58 0) (effects (font (size 1.27 1.27)) (hide yes)))
  (pin "1"))
 (symbol
  (lib_id "power:GND")
  (at 87.63 105.41 0)
  (unit 1)
  (exclude_from_sim no)
  (in_bom yes)
  (on_board yes)
  (dnp no)
  (fields_autoplaced yes)
  (property "Reference" "#PWR058" (at 87.63 111.76 0) (effects (font (size 1.27 1.27)) (hide yes)))
  (property "Value" "GND" (at 87.63 110.49 0) (effects (font (size 1.27 1.27))))
  (property "Footprint" "" (at 87.63 105.41 0) (effects (font (size 1.27 1.27)) (hide yes)))
  (property "Datasheet" "" (at 87.63 105.41 0) (effects (font (size 1.27 1.27)) (hide yes)))
  (property "Description" "Power symbol creates a global label with name \"GND\" , ground" (at 87.63 105.41 0) (effects (font (size 1.27 1.27)) (hide yes)))
  (pin "1"))
 (symbol
  (lib_id "power:VCC")
  (at 186.69 49.53 0)
  (unit 1)
  (exclude_from_sim no)
  (in_bom yes)
  (on_board yes)
  (dnp no)
  (fields_autoplaced yes)
  (property "Reference" "#PWR012" (at 186.69 53.34 0) (effects (font (size 1.27 1.27)) (hide yes)))
  (property "Value" "VCC" (at 186.69 44.45 0) (effects (font (size 1.27 1.27))))
  (property "Footprint" "" (at 186.69 49.53 0) (effects (font (size 1.27 1.27)) (hide yes)))
  (property "Datasheet" "" (at 186.69 49.53 0) (effects (font (size 1.27 1.27)) (hide yes)))
  (property "Description" "Power symbol creates a global label with name \"VCC\"" (at 186.69 49.53 0) (effects (font (size 1.27 1.27)) (hide yes)))
  (pin "1")))
